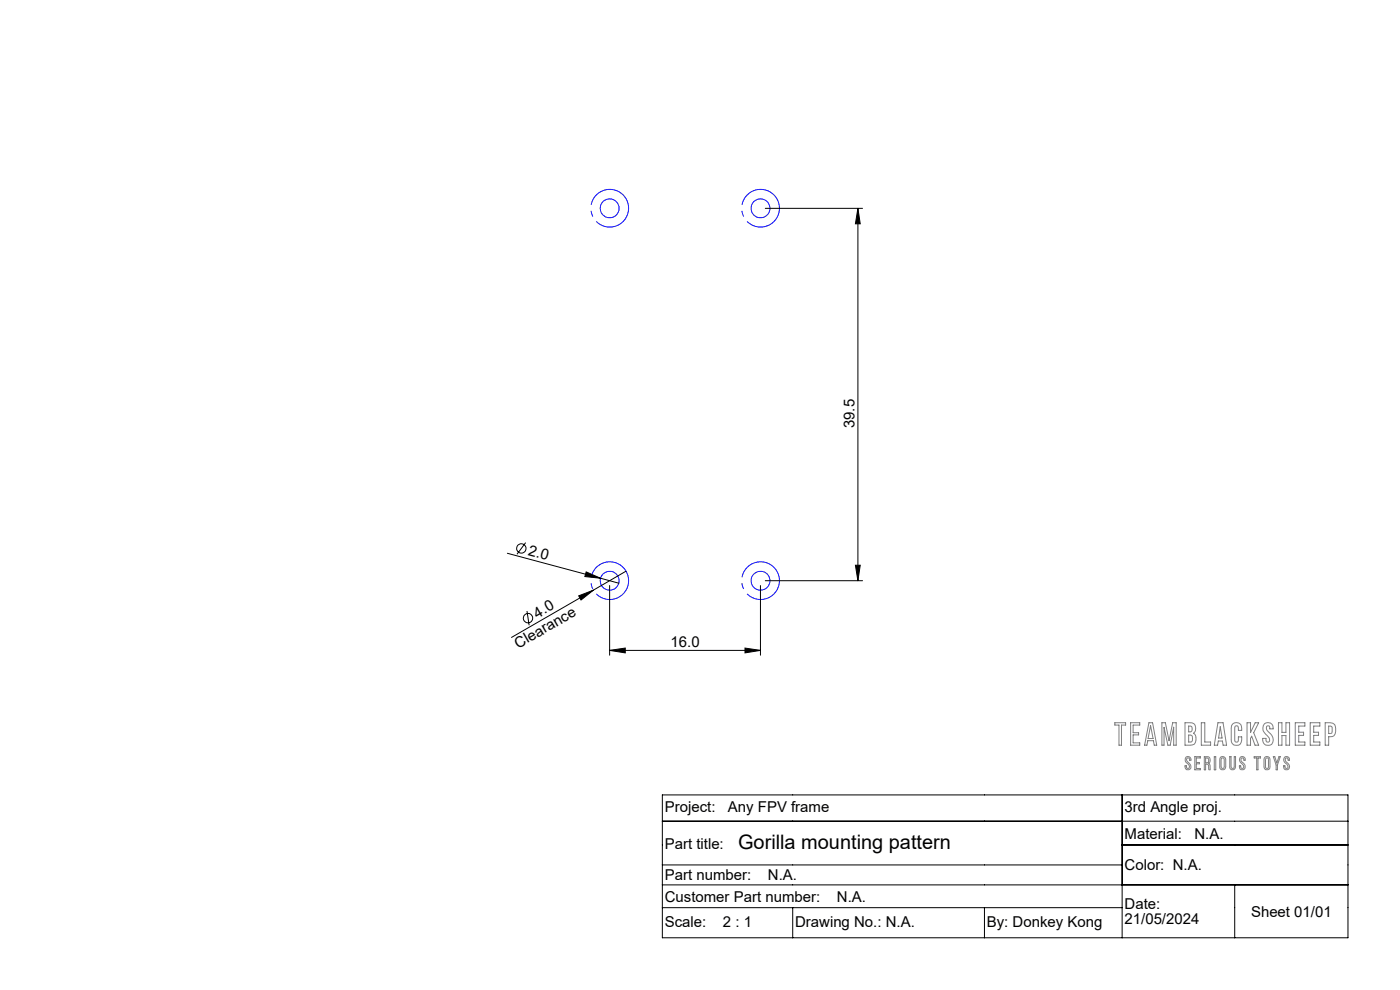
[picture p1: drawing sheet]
<svg xmlns="http://www.w3.org/2000/svg" width="297mm" height="210mm" viewBox="0 0 297 210" stroke-linecap="round" stroke-linejoin="round" font-family="sans-serif">
<g fill="none" stroke="#000" stroke-width=".21">
<path d="M162.3 44.2h20.7M182 44.2v79M182 44.2l.5 3.3h-1zM107.6 117.4l19.8 5.3M111.5 115.1l-1.8 2.5M181.5 119.9h1l-.5 3.3zM111.8 129.6l.5 3M122.8 126.4l3.1-1.2-2.6 2.1zM124.4 121.3l3 1.4-3.3-.4zM125.9 125.2l-17.4 10M127.4 122.7l3.9 1M129.3 138l3.3-.5v1z"/>
<path d="M129.3 124.2v14.8M129.3 138h32M132.8 121.2l-6.9 4M158 137.5l3.3 .5-3.3 .5zM161.3 124.2v14.8M162.3 123.2h20.7M140.5 168.6h145.5v30.3h-145.5zM140.5 174.2h145.5M238.1 168.6v30.3M238.1 179.2h47.9M140.5 183.5h97.6M140.5 187.7h145.5"/>
<path d="M140.5 192.5h97.6M168.2 192.5v6.4M208.8 192.5v6.4M261.9 187.7v11.2"/>
<circle cx="110.6" cy="116.3" r="1"/>
<circle cx="112" cy="131.1" r="1"/>
</g>
<g fill="none" stroke="#808080" stroke-width=".21">
<path d="M236.5 153.3h2.3v.5h-.9v4.3h-.5v-4.3h-.9zM239.9 153.3h1.9v.5h-1.4v1.6h1.1v.5h-1.1v1.7h1.4v.5h-1.9zM243.7 153.3h.8l.9 4.8h-.5l-.2-1h-1.2l-.2 1h-.5zM244.1 153.9l.5 2.8h-1zM246.5 153.3h.7l.8 3.8 .8-3.8h.7v4.8h-.5v-3.8l-.8 3.8h-.4l-.9-3.8v3.8h-.4zM251.4 153.3a2.1 2.1 0 0 1 2 .4l.2 .9a.97 .97 0 0 1-.4 .9 1.57 1.57 0 0 1 .2 2.4l-.8 .2h-1.2zM252.2 155.9l.5 .1a.89 .89 0 0 1-.1 1.4h-.4zM252.9 154.5l-.1-.4-.6-.1v1.2h.2a.53 .53 0 0 0 .5-.7M254.8 153.3h.8v4.1h1.2v.7h-2zM258.4 153.3h1.1l.7 4.8h-.7l-.2-.9h-.9l-.1 .9h-.7zM258.9 154.2l.4 2.4h-.8zM261.5 153.5a1.21 1.21 0 0 1 1.5 0 1.21 1.21 0 0 1 .4 1.4h-.7l-.1-.9-.6 .1v3.1l.5 .2 .2-.4v-.7h.7a1.33 1.33 0 0 1-1.1 1.8 1.03 1.03 0 0 1-1.1-1.2v-2.4l.1-.6z"/>
<path d="M264.5 153.3h.8v2.1l1-2.1h.7l-1 2.1 1 2.7h-.8l-.7-1.9-.2 .4v1.5h-.8zM268.3 153.5a1.12 1.12 0 0 1 1.3-.1 1.12 1.12 0 0 1 .5 1.2h-.7a.47 .47 0 0 0-.5-.6l-.2 .1a1.27 1.27 0 0 0 .8 1.5 1.46 1.46 0 0 1-.1 2.5 1.2 1.2 0 0 1-1.5-1.5h.7l.1 .8 .6-.1a1.28 1.28 0 0 0-.8-1.6 1.55 1.55 0 0 1-.2-2.2zM271.2 153.3h.8v2.1h.8v-2.1h.8v4.8h-.8v-2.1h-.8v2.1h-.8zM274.8 153.3h2v.7h-1.3v1.3h1v.7h-1v1.4h1.3v.7h-2zM278 153.3h2v.7h-1.3v1.3h1v.7h-1v1.4h1.3v.7h-2zM281.1 153.3h1.1a1.04 1.04 0 0 1 1.2 1.2 1.29 1.29 0 0 1-1.2 1.8h-.3v1.8h-.8zM281.9 154l.7 .2v.9l-.2 .5h-.5zM251.6 160.6a.65 .65 0 0 1 .8-.1 .65 .65 0 0 1 .3 .7h-.4v-.4l-.5 .1a.8 .8 0 0 0 .5 1 .72 .72 0 0 1 .3 1 .72 .72 0 0 1-1.1 .2l-.1-.7h.3l.1 .5h.5a.95 .95 0 0 0-.7-1.2 .94 .94 0 0 1 0-1.1zM253.5 160.5h1.1v.3h-.8v.9h.7v.3h-.7v1h.8v.3h-1.1zM255.5 160.5h.6a.77 .77 0 0 1 .6 .6 .77 .77 0 0 1-.3 .8 1.53 1.53 0 0 1 .4 1.4h-.3l-.2-1.1-.5-.1v1.2h-.3zM255.8 160.8a.53 .53 0 0 1 .6 .5 .53 .53 0 0 1-.6 .5zM257.6 160.5h.3v2.8h-.3z"/>
<path d="M258.9 160.6a.67 .67 0 0 1 .8-.1 .67 .67 0 0 1 .3 .7v1.4a.64 .64 0 0 1-.6 .7 .64 .64 0 0 1-.6-.7v-1.4zM259.1 160.9l.5-.1 .1 .3v1.5l-.1 .3-.2 .1-.2-.1-.2-.3zM260.9 160.5h.3v2.1l.1 .3 .2 .1 .3-.1v-.3v-2.1h.3v2.1a.62 .62 0 0 1-.6 .7 .62 .62 0 0 1-.6-.7zM263.1 160.6a.63 .63 0 0 1 .8 0 .63 .63 0 0 1 .3 .6h-.3l-.1-.4-.5 .1a.73 .73 0 0 0 .5 1 .72 .72 0 0 1 .3 1 .72 .72 0 0 1-1.1 .2l-.1-.7h.3l.1 .5h.5a1.04 1.04 0 0 0-.7-1.2 .81 .81 0 0 1 0-1.1zM266.1 160.5h1.3v.3h-.5v2.5h-.3v-2.5h-.5zM268.4 160.6a.64 .64 0 0 1 .7-.1 .64 .64 0 0 1 .3 .7v1.4a.64 .64 0 0 1-.6 .7 .64 .64 0 0 1-.7-.7v-1.4zM268.5 160.9l.3-.1 .3 .2v1.9l-.3 .1-.3-.2zM270.1 160.5h.3l.5 1.3 .4-1.3h.3l-.6 1.8v1h-.3v-1zM272.5 160.6a.63 .63 0 0 1 .8 0 .63 .63 0 0 1 .2 .6h-.2l-.1-.4-.5 .1a.8 .8 0 0 0 .5 1 .72 .72 0 0 1 .3 1 .72 .72 0 0 1-1.1 .2l-.1-.7h.3l.1 .5 .4 .1a.89 .89 0 0 0-.6-1.3 .81 .81 0 0 1 0-1.1z"/>
</g>
<path d="M133.2 43a4 4 0 0 0-6.7-1.6 4 4 0 0 0 1.8 6.6 4 4 0 0 0 4.9-4.7v-.3M165.2 43a4 4 0 0 0-6.7-1.6 4 4 0 0 0 1.8 6.6 4 4 0 0 0 4.9-4.7v-.3M133.2 122a4 4 0 0 0-6.7-1.6 4 4 0 0 0 1.8 6.6 4 4 0 0 0 4.9-4.7v-.3M165.2 122a4 4 0 0 0-6.7-1.6 4 4 0 0 0 1.8 6.6 4 4 0 0 0 4.9-4.7v-.3" fill="none" stroke="#00f" stroke-width=".21" stroke-dasharray="15.2 1.3 1.3 1.3" stroke-dashoffset="4.6" stroke-linecap="butt"/>
<g fill="none" stroke="#00f" stroke-width=".21">
<circle cx="129.3" cy="44.2" r="2.01"/>
<circle cx="161.3" cy="44.2" r="2.01"/>
<circle cx="129.3" cy="123.2" r="2"/>
<circle cx="161.3" cy="123.2" r="2"/>
</g>
<g fill="#000">
<path d="M122.8 126.4l3.1-1.2-2.6 2.1zM124.4 121.3l3 1.4-3.3-.4z"/>
<path d="M182 44.2l.5 3.3h-1zM181.5 119.9h1l-.5 3.3z"/>
<path d="M129.3 138l3.3-.5v1zM158 137.5l3.3 .5-3.3 .5z"/>
</g>
<text font-size="4.2" x="156.6" y="180">Gorilla mounting pattern</text>
<g font-size="3.2">
<text x="181.3" y="90.8" transform="rotate(-90 181.3 90.8)">39.5</text>
<text x="111.9" y="117.8" transform="rotate(15 111.9 117.8)">2.0</text>
<text x="114" y="131.2" transform="rotate(-30 114 131.2)">4.0</text>
<text x="109.9" y="137.6" transform="rotate(-30 109.9 137.6)">Clearance</text>
<text x="142.3" y="137.2">16.0</text>
<text x="141" y="172.3">Project:</text>
<text x="154.4" y="172.3">Any FPV frame</text>
<text x="238.6" y="172.3">3rd Angle proj.</text>
<text x="141" y="180">Part title:</text>
<text x="238.6" y="177.9">Material:</text>
<text x="253.4" y="177.9">N.A.</text>
<text x="238.6" y="184.6">Color: N.A.</text>
<text x="141" y="186.7">Part number:</text>
<text x="141" y="191.3">Customer Part number:</text>
<text x="162.9" y="186.7">N.A.</text>
<text x="177.5" y="191.3">N.A.</text>
<text x="141" y="196.6">Scale:</text>
<text x="153.4" y="196.6">2 : 1</text>
<text x="168.7" y="196.6">Drawing No.: N.A.</text>
<text x="209.3" y="196.6">By: Donkey Kong</text>
<text x="238.6" y="192.9">Date:</text>
<text x="238.6" y="196.1">21/05/2024</text>
<text x="265.4" y="194.5">Sheet 01/01</text>
</g>
</svg>
